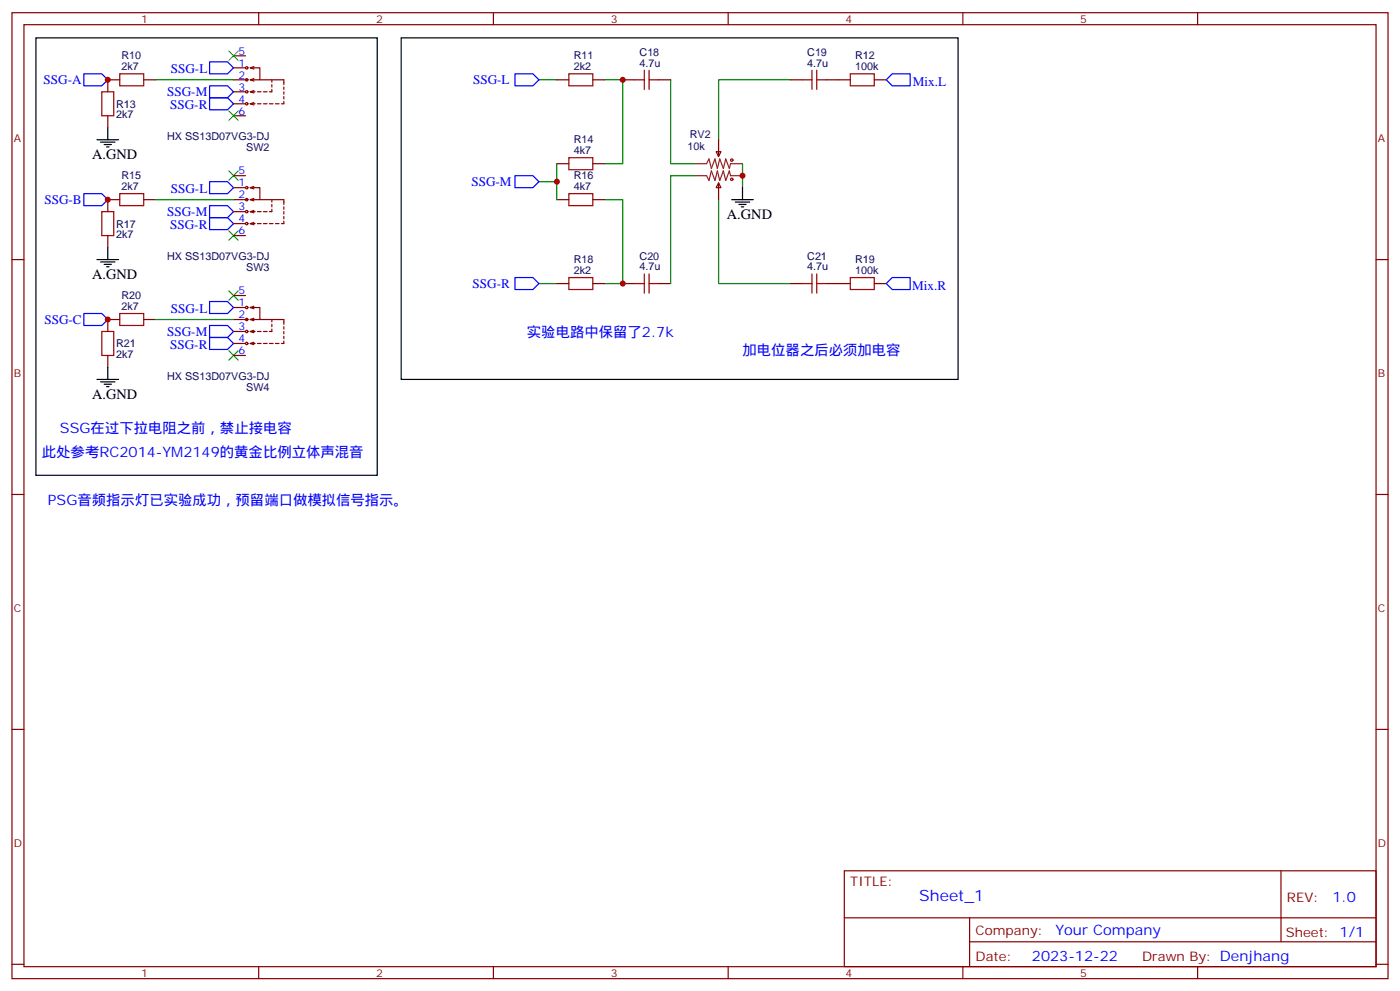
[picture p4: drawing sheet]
<svg xmlns="http://www.w3.org/2000/svg" width="412mm" height="292mm" viewBox="0 0 412 292" stroke-linecap="round" stroke-linejoin="round" font-family="sans-serif">
<g fill="none" stroke="#870000" stroke-width=".35">
<path d="M3.5 3.7h405.4v284.4h-405.4zM7.1 7.3h398.2v277.3h-398.2zM68.8 16.4h3.5M68.8 20h3.5M73.7 20h2.9v3.5h-2.9M73.7 20l1.1 .3M74.8 19.6l-1.1 .4M76.2 3.7v3.6M145.3 3.7v3.6M214.5 3.7v3.6M283.6 3.7v3.6M352.8 3.7v3.6"/>
<path d="M31.7 34.1v3.5M35.3 23.5h-3.6v3.5M42.3 23.5h3.6M68.8 23.5h4.2M68.8 30.6h3.5M68.8 27h3.5M68.8 34.1h3.5M73.7 30.6h1.4M73.7 27l1.1 .4M73.7 23.5l1.1 .3M73.7 27h1.4M73.7 30.6l1.1 .3"/>
<path d="M74.8 26.7l-1.1 .3M74.8 23.1l-1.1 .4M74.8 30.2l-1.1 .4M75.8 30.6h1.1M75.8 27h1.1M76.6 23.5h7v1.4M77.6 30.6h1.1M77.6 27h1.1M79.4 30.6h1M80.1 26.3v.7h-.7M80.1 23.5v.7M80.1 24.9v.7"/>
<path d="M81.1 30.6h1.1M83.6 29.8v.8h-.7M83.6 25.6v.7M83.6 27v.7M83.6 28.4v.7M164 23.5h3.6M174.6 23.5h3.6M183.4 23.5h3.6M194 23.5h3.6M232.8 23.5h3.6M243.4 23.5h7.1M257.5 23.5h3.6"/>
<path d="M35.3 58.8h-3.6v3.5M42.3 58.8h3.6M68.8 58.8h4.2M68.8 51.7h3.5M68.8 55.2h3.5M73.7 55.2h2.9v3.6h-2.9M73.7 58.8l1.1 .3M73.7 55.2l1.1 .4M74.8 58.4l-1.1 .4M74.8 54.9l-1.1 .3M76.6 58.8h7v1.4M80.1 58.8v.7"/>
<path d="M164 58.8h3.6M164 48.2h3.6M174.6 58.8h3.6M174.6 48.2h3.6M211 44.7h1.4l-.7 1.4zM211.7 53.8l.7 1.4h-1.4zM211.7 41.1v5M211.7 53.8v5M3.5 76.4h3.6M31.7 69.4v3.5M68.8 65.8h3.5M68.8 62.3h3.5"/>
<path d="M68.8 69.4h3.5M73.7 65.8h1.4M73.7 62.3l1.1 .4M73.7 62.3h1.4M73.7 65.8l1.1 .4M74.8 61.9l-1.1 .4M74.8 65.5l-1.1 .3M75.8 65.8h1.1M75.8 62.3h1.1M77.6 65.8h1.1M77.6 62.3h1.1M79.4 65.8h1"/>
<path d="M80.1 60.2v.7M80.1 61.6v.7h-.7M81.1 65.8h1.1M83.6 60.9v.7M83.6 62.3v.7M83.6 63.7v.7M83.6 65.1v.7h-.7M405.3 76.4h3.6M35.3 94.1h-3.6v3.5M42.3 94.1h3.6M68.8 87h3.5M68.8 97.6h3.5"/>
<path d="M68.8 94.1h4.2M68.8 90.5h3.5M73.7 90.5h2.9v3.6h-2.9M73.7 97.6l1.1 .3M73.7 94.1l1.1 .3M73.7 90.5l1.1 .4M73.7 97.6h1.4M74.8 97.2l-1.1 .4M74.8 93.7l-1.1 .4M74.8 90.2l-1.1 .3M75.8 97.6h1.1M76.6 94.1h7v1.4"/>
<path d="M77.6 97.6h1.1M80.1 94.1v.7M80.1 95.5v.7M80.1 96.9v.7h-.7M83.6 96.2v.7M83.6 97.6v.7M83.6 99v.7M164 83.5h3.6M174.6 83.5h3.6M183.4 83.5h3.6M194 83.5h3.6M232.8 83.5h3.6"/>
<path d="M243.4 83.5h7.1M257.5 83.5h3.6M31.7 104.6v3.6M68.8 101.1h3.5M68.8 104.6h3.5M73.7 101.1h1.4M73.7 101.1l1.1 .4M74.8 100.8l-1.1 .3M75.8 101.1h1.1M77.6 101.1h1.1M79.4 101.1h1M81.1 101.1h1.1"/>
<path d="M83.6 100.4v.7h-.7M3.5 145.6h3.6M405.3 145.6h3.6M3.5 214.7h3.6M405.3 214.7h3.6M248.7 256.3h156.6v28.3h-156.6zM377.3 256.4v20.8M248.7 270.2h156.5M285.6 277.2h119.6M285.6 270.2v14.1M3.5 283.8h3.6M76.2 284.6v3.5"/>
<path d="M145.3 284.6v3.5M214.5 284.6v3.5M283.6 284.6v3.5M352.8 284.6v3.5M405.3 283.8h3.6"/>
<circle cx="72.7" cy="20" r=".35"/>
<circle cx="72.7" cy="27" r=".35"/>
<circle cx="72.7" cy="23.5" r=".35"/>
<circle cx="72.7" cy="30.6" r=".35"/>
<circle cx="72.7" cy="58.8" r=".35"/>
<circle cx="72.7" cy="55.2" r=".35"/>
<circle cx="72.7" cy="62.3" r=".35"/>
<circle cx="72.7" cy="65.8" r=".35"/>
<circle cx="72.7" cy="97.6" r=".35"/>
<circle cx="72.7" cy="94.1" r=".35"/>
<circle cx="72.7" cy="90.5" r=".35"/>
<circle cx="72.7" cy="101.1" r=".35"/>
</g>
<g fill="none" stroke="#a10000" stroke-width=".35">
<path d="M30 27h3.5v7.1h-3.5zM35.3 21.7h7v3.6h-7zM167.6 21.7h7v3.6h-7zM187 23.5h2.8M189.8 20.7v5.6M191.2 20.7v5.6M191.2 23.5h2.8M236.4 23.5h2.8M239.2 20.7v5.6M240.6 23.5h2.8M240.6 20.7v5.6M250.5 21.7h7v3.6h-7z"/>
<path d="M35.3 57h7v3.5h-7zM167.6 57h7v3.5h-7zM167.6 46.4h7v3.6h-7zM30 62.3h3.5v7.1h-3.5zM30 97.6h3.5v7h-3.5zM35.3 92.3h7v3.5h-7zM167.6 81.7h7v3.5h-7zM187 83.5h2.8M189.8 80.6v5.7M191.2 83.5h2.8M191.2 80.6v5.7M236.4 83.5h2.8"/>
<path d="M239.2 80.6v5.7M240.6 83.5h2.8M240.6 80.6v5.7M250.5 81.7h7v3.5h-7z"/>
<circle cx="215.5" cy="47.1" r=".35"/>
<circle cx="215.5" cy="52.8" r=".35"/>
</g>
<g fill="none" stroke="#00f" stroke-width=".35">
<path d="M61.7 18.2h5.3l1.8 1.8-1.8 1.7h-5.3zM24.7 21.7h5.3l1.7 1.8-1.7 1.8h-5.3zM61.7 25.3h5.3l1.8 1.7-1.8 1.8h-5.3zM61.7 28.8h5.3l1.8 1.8-1.8 1.7h-5.3zM151.7 21.7h5.3l1.7 1.8-1.7 1.8h-5.3zM262.8 21.7h5.3v3.6h-5.3l-1.7-1.8zM24.7 57h5.3l1.7 1.8-1.7 1.7h-5.3zM61.7 53.5h5.3l1.8 1.7-1.8 1.8h-5.3zM151.7 51.7h5.3l1.7 1.8-1.7 1.7h-5.3zM61.7 60.5h5.3l1.8 1.8-1.8 1.8h-5.3zM61.7 64.1h5.3l1.8 1.7-1.8 1.8h-5.3zM24.7 92.3h5.3l1.7 1.8-1.7 1.7h-5.3z"/>
<path d="M61.7 88.8h5.3l1.8 1.7-1.8 1.8h-5.3zM61.7 95.8h5.3l1.8 1.8-1.8 1.7h-5.3zM61.7 99.3h5.3l1.8 1.8-1.8 1.8h-5.3zM151.7 81.7h5.3l1.7 1.8-1.7 1.7h-5.3zM262.8 81.7h5.3v3.5h-5.3l-1.7-1.7z"/>
</g>
<g fill="none" stroke="#008700" stroke-width=".35">
<path d="M45.9 23.5h22.9M158.7 23.5h5.3M178.2 23.5h5.2v24.7h-5.2M197.6 23.5v24.7h7M232.8 23.5h-21.1v17.6M45.9 58.8h22.9M158.7 53.5h5.3M164 48.2v10.6M178.2 58.8h5.2v24.7h-5.2M204.6 51.7h-7v31.8M211.7 58.8v24.7h21.1M218.7 48.2v7"/>
<path d="M45.9 94.1h22.9M158.7 83.5h5.3"/>
</g>
<g fill="none" stroke="#000" stroke-width=".35">
<path d="M10.6 11.1h100.5v128.8h-100.5zM118.2 11.1h164v100.6h-164zM31.7 37.6v3.5M28.6 41.1h6.3M29.6 41.8h4.3M30.7 42.5h2.1M31.4 43.3h.7M215.5 58.8h6.4M216.6 59.5h4.2M218.7 55.2v3.6M28.6 76.4h6.3M29.6 77.1h4.3"/>
<path d="M30.7 77.8h2.1M31.4 78.5h.7M31.7 72.9v3.5M217.7 60.2h2.1M218.4 60.9h.7M28.6 111.7h6.3M29.6 112.4h4.3M30.7 113.1h2.1M31.4 113.8h.7M31.7 108.2v3.5"/>
</g>
<path d="M67.4 15l2.8 2.9M70.2 15l-2.8 2.9M67.4 32.7l2.8 2.8M70.2 32.7l-2.8 2.8M67.4 50.3l2.8 2.8M70.2 50.3l-2.8 2.8M67.4 67.9l2.8 2.9M70.2 67.9l-2.8 2.9M67.4 85.6l2.8 2.8M70.2 85.6l-2.8 2.8M67.4 103.2l2.8 2.8M70.2 103.2l-2.8 2.8" fill="none" stroke="#3c3" stroke-width=".35"/>
<path d="M204.6 48.2h3.5l.7-1.4 .7 2.8 1.1-2.8 .7 2.8 .7-2.8 1.1 2.8 .7-2.8 1 2.8 .4-1.4h3.5M204.6 51.7h3.5l.7 1.4 .7-2.8 1.1 2.8 .7-2.8 .7 2.8 1.1-2.8 .7 2.8 1-2.8 .4 1.4h3.5" fill="none" stroke="#8c2424" stroke-width=".35"/>
<g fill="#c00">
<circle cx="183.4" cy="83.5" r=".88"/>
<circle cx="183.4" cy="23.5" r=".88"/>
<circle cx="164" cy="53.5" r=".88"/>
<circle cx="31.8" cy="23.5" r=".88"/>
<circle cx="31.8" cy="58.8" r=".88"/>
<circle cx="31.8" cy="94.1" r=".88"/>
<circle cx="218.7" cy="51.7" r=".88"/>
</g>
<text font-size="4.6" fill="#00f" x="270.8" y="265.4">Sheet_1</text>
<g font-size="4.2">
<text x="27.2" y="46.8">A.GND</text>
<text x="214.1" y="64.4">A.GND</text>
<text x="27.2" y="82.1">A.GND</text>
<text x="27.2" y="117.3">A.GND</text>
</g>
<g font-size="4.2" fill="#00f">
<text x="155.2" y="99.3">实验电路中保留了2.7k</text>
<text x="218.7" y="104.6">加电位器之后必须加电容</text>
<text x="17.6" y="127.6">SSG在过下拉电阻之前，禁止接电容</text>
<text x="12.3" y="134.6">此处参考RC2014-YM2149的黄金比例立体声混音</text>
<text x="14.1" y="148.7">PSG音频指示灯已实验成功，预留端口做模拟信号指示。</text>
<text x="392.5" y="265.6">1.0</text>
<text x="310.9" y="275.2">Your Company</text>
<text x="304" y="283">2023-12-22</text>
</g>
<g font-size="3.9" fill="#00f">
<text x="50.3" y="21.5">SSG-L</text>
<text x="12.9" y="24.7">SSG-A</text>
<text x="49.2" y="28.3">SSG-M</text>
<text x="139.4" y="24.8">SSG-L</text>
<text x="268.9" y="25.3">Mix.L</text>
<text x="50.1" y="32.1">SSG-R</text>
<text x="50.3" y="56.8">SSG-L</text>
<text x="138.9" y="54.8">SSG-M</text>
<text x="13.1" y="60">SSG-B</text>
<text x="49.2" y="63.6">SSG-M</text>
<text x="50.1" y="67.4">SSG-R</text>
<text x="139.2" y="84.7">SSG-R</text>
<text x="268.7" y="85.2">Mix.R</text>
<text x="13.1" y="95.3">SSG-C</text>
<text x="50.3" y="92.1">SSG-L</text>
<text x="49.2" y="98.8">SSG-M</text>
<text x="50.1" y="102.7">SSG-R</text>
</g>
<g font-size="3.9" fill="#800">
<text x="250.5" y="260.9">TITLE:</text>
<text x="379.1" y="265.6">REV:</text>
<text x="287.4" y="275.1">Company:</text>
<text x="378.7" y="275.7">Sheet: 1/1</text>
<text x="287.4" y="282.8">Date:</text>
<text x="336.4" y="282.9">Drawn By: Denjhang</text>
</g>
<g font-size="3.2" fill="#800">
<text x="41.6" y="6.7">1</text>
<text x="110.8" y="6.7">2</text>
<text x="179.9" y="6.7">3</text>
<text x="249.1" y="6.7">4</text>
<text x="318.2" y="6.7">5</text>
<text x="4.1" y="41.8">A</text>
<text x="405.9" y="41.8">A</text>
<text x="4.1" y="111">B</text>
<text x="405.9" y="111">B</text>
<text x="4.1" y="180.1">C</text>
<text x="405.9" y="180.1">C</text>
<text x="4.1" y="249.3">D</text>
<text x="405.9" y="249.3">D</text>
<text x="41.6" y="287.5">1</text>
<text x="110.8" y="287.5">2</text>
<text x="179.9" y="287.5">3</text>
<text x="249.1" y="287.5">4</text>
<text x="318.2" y="287.5">5</text>
</g>
<g font-size="3.2" fill="#000080">
<text x="35.8" y="17.5">R10</text>
<text x="169" y="17.5">R11</text>
<text x="188.4" y="16.5">C18</text>
<text x="237.8" y="16.5">C19</text>
<text x="251.9" y="17.4">R12</text>
<text x="35.8" y="20.7">2k7</text>
<text x="169" y="20.7">2k2</text>
<text x="188.4" y="19.6">4.7u</text>
<text x="237.8" y="19.6">4.7u</text>
<text x="251.9" y="20.7">100k</text>
<text x="34.2" y="34.9">2k7</text>
<text x="34.2" y="31.7">R13</text>
<text x="49.2" y="41.3">HX SS13D07VG3-DJ</text>
<text x="203.2" y="40.5">RV2</text>
<text x="72.5" y="44.5">SW2</text>
<text x="169" y="45.4">4k7</text>
<text x="169" y="42.2">R14</text>
<text x="202.5" y="44">10k</text>
<text x="35.8" y="52.8">R15</text>
<text x="169" y="52.8">R16</text>
<text x="35.8" y="56">2k7</text>
<text x="169" y="56">4k7</text>
<text x="34.2" y="70.1">2k7</text>
<text x="34.2" y="67">R17</text>
<text x="49.2" y="76.6">HX SS13D07VG3-DJ</text>
<text x="169" y="77.5">R18</text>
<text x="188.4" y="76.5">C20</text>
<text x="237.8" y="76.5">C21</text>
<text x="251.9" y="77.4">R19</text>
<text x="72.5" y="79.8">SW3</text>
<text x="169" y="80.6">2k2</text>
<text x="188.4" y="79.6">4.7u</text>
<text x="237.8" y="79.6">4.7u</text>
<text x="251.9" y="80.6">100k</text>
<text x="35.8" y="88.1">R20</text>
<text x="35.8" y="91.2">2k7</text>
<text x="34.2" y="105.4">2k7</text>
<text x="34.2" y="102.3">R21</text>
<text x="49.2" y="111.9">HX SS13D07VG3-DJ</text>
<text x="72.5" y="115">SW4</text>
</g>
<g font-size="3.2" fill="#00f">
<text x="70.3" y="16.1">5</text>
<text x="70.3" y="23.1">2</text>
<text x="70.3" y="19.6">1</text>
<text x="70.3" y="26.7">3</text>
<text x="70.3" y="30.2">4</text>
<text x="70.3" y="33.7">6</text>
<text x="70.3" y="51.4">5</text>
<text x="70.3" y="58.4">2</text>
<text x="70.3" y="54.9">1</text>
<text x="70.3" y="65.5">4</text>
<text x="70.3" y="61.9">3</text>
<text x="70.3" y="69">6</text>
<text x="70.3" y="86.6">5</text>
<text x="70.3" y="93.7">2</text>
<text x="70.3" y="90.2">1</text>
<text x="70.3" y="100.8">4</text>
<text x="70.3" y="97.2">3</text>
<text x="70.3" y="104.3">6</text>
</g>
</svg>
